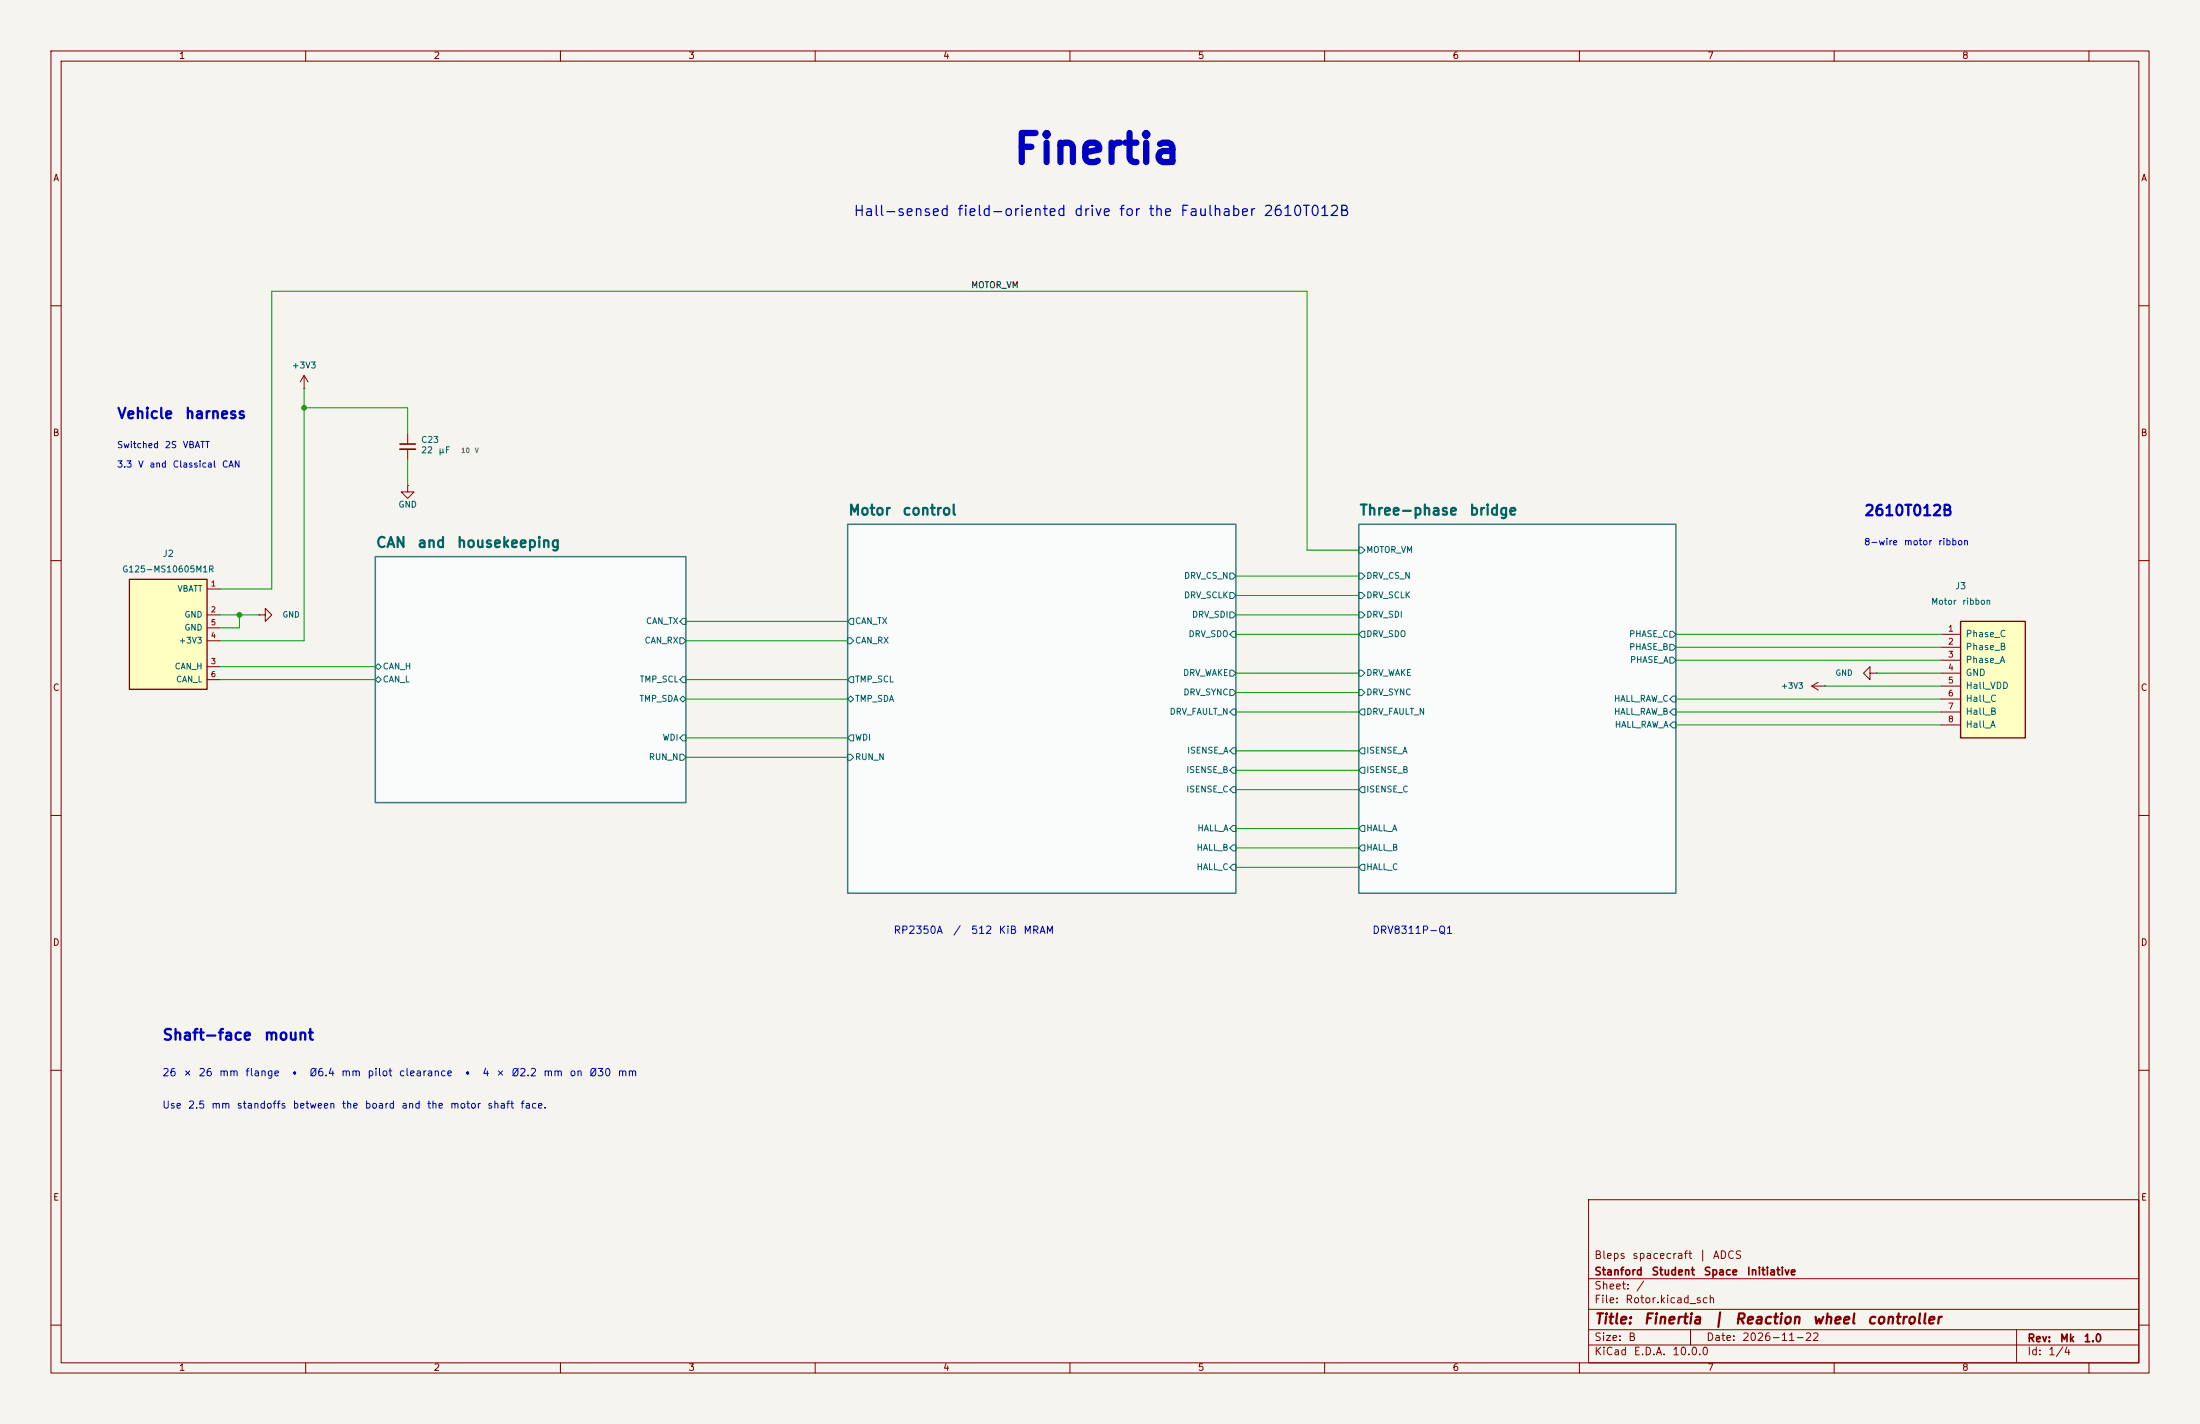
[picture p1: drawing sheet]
(kicad_sch
 (version 20260306)
 (generator "eeschema")
 (generator_version "10.0")
 (paper "B")
 (title_block
  (title "Finertia | Reaction wheel controller")
  (date "2026-11-22")
  (rev "Mk 1.0")
  (company "Stanford Student Space Initiative")
  (comment 1 "Bleps spacecraft | ADCS"))
 (lib_symbols
  (symbol "Device:C_Small"
   (pin_numbers (hide yes))
   (pin_names
    (offset 0.254) (hide yes)) (exclude_from_sim no) (in_bom yes) (on_board yes)
   (in_pos_files yes)
   (duplicate_pin_numbers_are_jumpers no)
   (property "Reference" "C" (at 0.254 1.778 0) (show_name no) (do_not_autoplace no) (effects (font (size 1.27 1.27)) (justify left)))
   (property "Value" "C_Small" (at 0.254 -2.032 0) (show_name no) (do_not_autoplace no) (effects (font (size 1.27 1.27)) (justify left)))
   (property "Footprint" "" (at 0 0 0) (show_name no) (do_not_autoplace no) (hide yes) (effects (font (size 1.27 1.27))))
   (property "Datasheet" "" (at 0 0 0) (show_name no) (do_not_autoplace no) (hide yes) (effects (font (size 1.27 1.27))))
   (property "Description" "Unpolarized capacitor, small symbol" (at 0 0 0) (show_name no) (do_not_autoplace no) (hide yes) (effects (font (size 1.27 1.27))))
   (symbol "C_Small_0_1"
    (polyline (pts (xy -1.524 0.508) (xy 1.524 0.508)) (stroke (width 0.3048) (type default)) (fill (type none)))
    (polyline (pts (xy -1.524 -0.508) (xy 1.524 -0.508)) (stroke (width 0.3302) (type default)) (fill (type none))))
   (symbol "C_Small_1_1"
    (pin passive line (at 0 2.54 270) (length 2.032) (name "" (effects (font (size 1.27 1.27)))) (number "1" (effects (font (size 1.27 1.27)))))
    (pin passive line (at 0 -2.54 90) (length 2.032) (name "" (effects (font (size 1.27 1.27)))) (number "2" (effects (font (size 1.27 1.27))))))
   (embedded_fonts no))
  (symbol "MotorParts:Motor_Ribbon_8"
   (pin_names
    (offset 0.9)) (exclude_from_sim no) (in_bom no) (on_board yes)
   (in_pos_files yes)
   (duplicate_pin_numbers_are_jumpers no)
   (property "Reference" "J" (at 0 7.62 0) (show_name no) (do_not_autoplace no) (effects (font (size 1.15 1.15))))
   (property "Value" "Motor_Ribbon_8" (at 0 3.81 0) (show_name no) (do_not_autoplace no) (effects (font (size 1.15 1.15))))
   (property "Footprint" "MotorParts:Faulhaber_2610_Ribbon_1x08_P1.00mm" (at 0 0 0) (show_name no) (do_not_autoplace no) (hide yes) (effects (font (size 1.15 1.15))))
   (property "Datasheet" "https://eshop.faulhaber.com/media/0a/d7/d4/1775629787/EN_2610_B_DFF.pdf" (at 0 0 0) (show_name no) (do_not_autoplace no) (hide yes) (effects (font (size 1.15 1.15))))
   (property "Description" "Tinned 2610T012B ribbon, cable conductor numbers, component side" (at 0 0 0) (show_name no) (do_not_autoplace no) (hide yes) (effects (font (size 1.15 1.15))))
   (symbol "Motor_Ribbon_8_1_1"
    (rectangle (start 0 2.54) (end 12.7 -20.32) (stroke (width 0.254) (type default)) (fill (type background)))
    (pin passive line (at -3.81 0 0) (length 3.81) (name "Phase_C" (effects (font (size 1.27 1.27)))) (number "1" (effects (font (size 1.15 1.15)))))
    (pin passive line (at -3.81 -2.54 0) (length 3.81) (name "Phase_B" (effects (font (size 1.27 1.27)))) (number "2" (effects (font (size 1.15 1.15)))))
    (pin passive line (at -3.81 -5.08 0) (length 3.81) (name "Phase_A" (effects (font (size 1.27 1.27)))) (number "3" (effects (font (size 1.15 1.15)))))
    (pin passive line (at -3.81 -7.62 0) (length 3.81) (name "GND" (effects (font (size 1.27 1.27)))) (number "4" (effects (font (size 1.15 1.15)))))
    (pin passive line (at -3.81 -10.16 0) (length 3.81) (name "Hall_VDD" (effects (font (size 1.27 1.27)))) (number "5" (effects (font (size 1.15 1.15)))))
    (pin passive line (at -3.81 -12.7 0) (length 3.81) (name "Hall_C" (effects (font (size 1.27 1.27)))) (number "6" (effects (font (size 1.15 1.15)))))
    (pin passive line (at -3.81 -15.24 0) (length 3.81) (name "Hall_B" (effects (font (size 1.27 1.27)))) (number "7" (effects (font (size 1.15 1.15)))))
    (pin passive line (at -3.81 -17.78 0) (length 3.81) (name "Hall_A" (effects (font (size 1.27 1.27)))) (number "8" (effects (font (size 1.15 1.15))))))
   (embedded_fonts no))
  (symbol "RotorGecko:G125-MS10605M1R"
   (pin_names
    (offset 0.8)) (exclude_from_sim no) (in_bom yes) (on_board yes)
   (in_pos_files yes)
   (duplicate_pin_numbers_are_jumpers no)
   (property "Reference" "J" (at 0 16.51 0) (show_name no) (do_not_autoplace no) (effects (font (size 1.15 1.15))))
   (property "Value" "G125-MS10605M1R" (at 0 14.605 0) (show_name no) (do_not_autoplace no) (effects (font (size 1.15 1.15))))
   (property "Footprint" "RotorGecko:G125-MS10605M1R" (at 0 0 0) (show_name no) (do_not_autoplace no) (hide yes) (effects (font (size 1.15 1.15))))
   (property "Datasheet" "https://www.harwin.com/products/G125-MS10605M1R" (at 0 0 0) (show_name no) (do_not_autoplace no) (hide yes) (effects (font (size 1.15 1.15))))
   (property "Description" "Harwin Gecko-SL M2 screw-lock six-contact vertical SMT plug for the spacecraft power and CAN harness" (at 0 0 0) (show_name no) (do_not_autoplace no) (hide yes) (effects (font (size 1.15 1.15))))
   (property "MPN" "G125-MS10605M1R" (at 0 0 0) (show_name no) (do_not_autoplace no) (hide yes) (effects (font (size 1.15 1.15))))
   (property "Manufacturer" "Harwin" (at 0 0 0) (show_name no) (do_not_autoplace no) (hide yes) (effects (font (size 1.15 1.15))))
   (symbol "G125-MS10605M1R_0_1"
    (rectangle (start -7.62 13.335) (end 7.62 -8.255) (stroke (width 0.254) (type default)) (fill (type background))))
   (symbol "G125-MS10605M1R_1_1"
    (pin power_out line (at 10.16 11.43 180) (length 2.54) (name "VBATT" (effects (font (size 1.15 1.15)))) (number "1" (effects (font (size 1.05 1.05)))))
    (pin power_out line (at 10.16 6.35 180) (length 2.54) (name "GND" (effects (font (size 1.15 1.15)))) (number "2" (effects (font (size 1.05 1.05)))))
    (pin bidirectional line (at 10.16 -3.81 180) (length 2.54) (name "CAN_H" (effects (font (size 1.15 1.15)))) (number "3" (effects (font (size 1.05 1.05)))))
    (pin power_out line (at 10.16 1.27 180) (length 2.54) (name "+3V3" (effects (font (size 1.15 1.15)))) (number "4" (effects (font (size 1.05 1.05)))))
    (pin passive line (at 10.16 3.81 180) (length 2.54) (name "GND" (effects (font (size 1.15 1.15)))) (number "5" (effects (font (size 1.05 1.05)))))
    (pin bidirectional line (at 10.16 -6.35 180) (length 2.54) (name "CAN_L" (effects (font (size 1.15 1.15)))) (number "6" (effects (font (size 1.05 1.05))))))
   (embedded_fonts no))
  (symbol "power:+3V3"
   (power global)
   (pin_numbers (hide yes))
   (pin_names
    (offset 0) (hide yes)) (exclude_from_sim no) (in_bom yes) (on_board yes)
   (in_pos_files yes)
   (duplicate_pin_numbers_are_jumpers no)
   (property "Reference" "#PWR" (at 0 -3.81 0) (show_name no) (do_not_autoplace no) (hide yes) (effects (font (size 1.27 1.27))))
   (property "Value" "+3V3" (at 0 3.556 0) (show_name no) (do_not_autoplace no) (effects (font (size 1.27 1.27))))
   (property "Footprint" "" (at 0 0 0) (show_name no) (do_not_autoplace no) (hide yes) (effects (font (size 1.27 1.27))))
   (property "Datasheet" "" (at 0 0 0) (show_name no) (do_not_autoplace no) (hide yes) (effects (font (size 1.27 1.27))))
   (property "Description" "Power symbol creates a global label with name \"+3V3\"" (at 0 0 0) (show_name no) (do_not_autoplace no) (hide yes) (effects (font (size 1.27 1.27))))
   (symbol "+3V3_0_1"
    (polyline (pts (xy -0.762 1.27) (xy 0 2.54)) (stroke (width 0) (type default)) (fill (type none)))
    (polyline (pts (xy 0 2.54) (xy 0.762 1.27)) (stroke (width 0) (type default)) (fill (type none)))
    (polyline (pts (xy 0 0) (xy 0 2.54)) (stroke (width 0) (type default)) (fill (type none))))
   (symbol "+3V3_1_1"
    (pin power_in line (at 0 0 90) (length 0) (name "" (effects (font (size 1.27 1.27)))) (number "1" (effects (font (size 1.27 1.27))))))
   (embedded_fonts no))
  (symbol "power:GND"
   (power global)
   (pin_numbers (hide yes))
   (pin_names
    (offset 0) (hide yes)) (exclude_from_sim no) (in_bom yes) (on_board yes)
   (in_pos_files yes)
   (duplicate_pin_numbers_are_jumpers no)
   (property "Reference" "#PWR" (at 0 -6.35 0) (show_name no) (do_not_autoplace no) (hide yes) (effects (font (size 1.27 1.27))))
   (property "Value" "GND" (at 0 -3.81 0) (show_name no) (do_not_autoplace no) (effects (font (size 1.27 1.27))))
   (property "Footprint" "" (at 0 0 0) (show_name no) (do_not_autoplace no) (hide yes) (effects (font (size 1.27 1.27))))
   (property "Datasheet" "" (at 0 0 0) (show_name no) (do_not_autoplace no) (hide yes) (effects (font (size 1.27 1.27))))
   (property "Description" "Power symbol creates a global label with name \"GND\" , ground" (at 0 0 0) (show_name no) (do_not_autoplace no) (hide yes) (effects (font (size 1.27 1.27))))
   (symbol "GND_0_1"
    (polyline (pts (xy 0 0) (xy 0 -1.27) (xy 1.27 -1.27) (xy 0 -2.54) (xy -1.27 -1.27) (xy 0 -1.27)) (stroke (width 0) (type default)) (fill (type none))))
   (symbol "GND_1_1"
    (pin power_in line (at 0 0 270) (length 0) (name "" (effects (font (size 1.27 1.27)))) (number "1" (effects (font (size 1.27 1.27))))))
   (embedded_fonts no)))
 (text "Use 2.5 mm standoffs between the board and the motor shaft face."
  (exclude_from_sim no)
  (at 31.75 217.17 0)
  (effects (font (size 1.4 1.4)) (justify left)))
 (text "Finertia"
  (exclude_from_sim no)
  (at 215.9 29.21 0)
  (effects (font (size 5.7 5.7)
    (bold yes))))
 (text "Hall-sensed field-oriented drive for the Faulhaber 2610T012B"
  (exclude_from_sim no)
  (at 215.9 41.91 0)
  (effects (font (size 2 2))))
 (text "3.3 V and Classical CAN"
  (exclude_from_sim no)
  (at 22.86 91.44 0)
  (effects (font (size 1.25 1.25)) (justify left)))
 (text "Switched 2S VBATT"
  (exclude_from_sim no)
  (at 22.86 87.63 0)
  (effects (font (size 1.25 1.25)) (justify left)))
 (text "DRV8311P-Q1"
  (exclude_from_sim no)
  (at 269.24 182.88 0)
  (effects (font (size 1.45 1.45)) (justify left)))
 (text "Vehicle harness"
  (exclude_from_sim no)
  (at 22.86 81.28 0)
  (effects (font (size 2.05 2.05)
    (bold yes)) (justify left)))
 (text "Shaft-face mount"
  (exclude_from_sim no)
  (at 31.75 203.2 0)
  (effects (font (size 2.1 2.1)
    (bold yes)) (justify left)))
 (text "RP2350A  /  512 KiB MRAM"
  (exclude_from_sim no)
  (at 175.26 182.88 0)
  (effects (font (size 1.45 1.45)) (justify left)))
 (text "8-wire motor ribbon"
  (exclude_from_sim no)
  (at 365.76 106.68 0)
  (effects (font (size 1.28 1.28)) (justify left)))
 (text "2610T012B"
  (exclude_from_sim no)
  (at 365.76 100.33 0)
  (effects (font (size 2.05 2.05)
    (bold yes)) (justify left)))
 (text "26 × 26 mm flange  •  Ø6.4 mm pilot clearance  •  4 × Ø2.2 mm on Ø30 mm"
  (exclude_from_sim no)
  (at 31.75 210.82 0)
  (effects (font (size 1.45 1.45)) (justify left)))
 (junction
  (at 59.69 80.01)
  (diameter 0)
  (color 0 0 0 0))
 (junction
  (at 46.99 120.65)
  (diameter 0)
  (color 0 0 0 0))
 (wire
  (pts (xy 242.57 139.7) (xy 266.7 139.7))
  (stroke (width 0) (type default)))
 (wire
  (pts (xy 256.54 107.95) (xy 266.7 107.95))
  (stroke (width 0) (type default)))
 (wire
  (pts (xy 53.34 57.15) (xy 256.54 57.15))
  (stroke (width 0) (type default)))
 (wire
  (pts (xy 242.57 162.56) (xy 266.7 162.56))
  (stroke (width 0) (type default)))
 (wire
  (pts (xy 134.62 137.16) (xy 166.37 137.16))
  (stroke (width 0) (type default)))
 (wire
  (pts (xy 242.57 120.65) (xy 266.7 120.65))
  (stroke (width 0) (type default)))
 (wire
  (pts (xy 328.93 129.54) (xy 381 129.54))
  (stroke (width 0) (type default)))
 (wire
  (pts (xy 242.57 135.89) (xy 266.7 135.89))
  (stroke (width 0) (type default)))
 (wire
  (pts (xy 134.62 121.92) (xy 166.37 121.92))
  (stroke (width 0) (type default)))
 (wire
  (pts (xy 242.57 132.08) (xy 266.7 132.08))
  (stroke (width 0) (type default)))
 (wire
  (pts (xy 328.93 127) (xy 381 127))
  (stroke (width 0) (type default)))
 (wire
  (pts (xy 80.01 90.17) (xy 80.01 95.25))
  (stroke (width 0) (type default)))
 (wire
  (pts (xy 43.18 133.35) (xy 73.66 133.35))
  (stroke (width 0) (type default)))
 (wire
  (pts (xy 242.57 154.94) (xy 266.7 154.94))
  (stroke (width 0) (type default)))
 (wire
  (pts (xy 328.93 139.7) (xy 381 139.7))
  (stroke (width 0) (type default)))
 (wire
  (pts (xy 46.99 120.65) (xy 50.8 120.65))
  (stroke (width 0) (type default)))
 (wire
  (pts (xy 242.57 166.37) (xy 266.7 166.37))
  (stroke (width 0) (type default)))
 (wire
  (pts (xy 59.69 125.73) (xy 59.69 80.01))
  (stroke (width 0) (type default)))
 (wire
  (pts (xy 134.62 148.59) (xy 166.37 148.59))
  (stroke (width 0) (type default)))
 (wire
  (pts (xy 134.62 133.35) (xy 166.37 133.35))
  (stroke (width 0) (type default)))
 (wire
  (pts (xy 59.69 80.01) (xy 80.01 80.01))
  (stroke (width 0) (type default)))
 (wire
  (pts (xy 242.57 151.13) (xy 266.7 151.13))
  (stroke (width 0) (type default)))
 (wire
  (pts (xy 134.62 144.78) (xy 166.37 144.78))
  (stroke (width 0) (type default)))
 (wire
  (pts (xy 242.57 113.03) (xy 266.7 113.03))
  (stroke (width 0) (type default)))
 (wire
  (pts (xy 242.57 124.46) (xy 266.7 124.46))
  (stroke (width 0) (type default)))
 (wire
  (pts (xy 328.93 142.24) (xy 381 142.24))
  (stroke (width 0) (type default)))
 (wire
  (pts (xy 242.57 170.18) (xy 266.7 170.18))
  (stroke (width 0) (type default)))
 (wire
  (pts (xy 134.62 125.73) (xy 166.37 125.73))
  (stroke (width 0) (type default)))
 (wire
  (pts (xy 46.99 123.19) (xy 46.99 120.65))
  (stroke (width 0) (type default)))
 (wire
  (pts (xy 256.54 57.15) (xy 256.54 107.95))
  (stroke (width 0) (type default)))
 (wire
  (pts (xy 59.69 80.01) (xy 59.69 76.2))
  (stroke (width 0) (type default)))
 (wire
  (pts (xy 43.18 120.65) (xy 46.99 120.65))
  (stroke (width 0) (type default)))
 (wire
  (pts (xy 43.18 123.19) (xy 46.99 123.19))
  (stroke (width 0) (type default)))
 (wire
  (pts (xy 242.57 116.84) (xy 266.7 116.84))
  (stroke (width 0) (type default)))
 (wire
  (pts (xy 80.01 80.01) (xy 80.01 85.09))
  (stroke (width 0) (type default)))
 (wire
  (pts (xy 43.18 125.73) (xy 59.69 125.73))
  (stroke (width 0) (type default)))
 (wire
  (pts (xy 53.34 115.57) (xy 53.34 57.15))
  (stroke (width 0) (type default)))
 (wire
  (pts (xy 43.18 130.81) (xy 73.66 130.81))
  (stroke (width 0) (type default)))
 (wire
  (pts (xy 328.93 124.46) (xy 381 124.46))
  (stroke (width 0) (type default)))
 (wire
  (pts (xy 242.57 147.32) (xy 266.7 147.32))
  (stroke (width 0) (type default)))
 (wire
  (pts (xy 381 132.08) (xy 368.3 132.08))
  (stroke (width 0) (type default)))
 (wire
  (pts (xy 43.18 115.57) (xy 53.34 115.57))
  (stroke (width 0) (type default)))
 (wire
  (pts (xy 328.93 137.16) (xy 381 137.16))
  (stroke (width 0) (type default)))
 (wire
  (pts (xy 381 134.62) (xy 358.14 134.62))
  (stroke (width 0) (type default)))
 (label "MOTOR_VM"
  (at 190.5 57.15 0)
  (effects (font (size 1.2 1.2)) (justify left bottom)))
 (symbol
  (lib_id "power:+3V3")
  (at 358.14 134.62 90)
  (unit 1)
  (body_style 1)
  (exclude_from_sim no)
  (in_bom yes)
  (on_board yes)
  (in_pos_files yes)
  (dnp no)
  (property "Reference" "#PWR05" (at 358.14 134.62 90) (hide yes) (show_name no) (do_not_autoplace no) (effects (font (size 1 1))))
  (property "Value" "+3V3" (at 351.79 134.62 90) (show_name no) (do_not_autoplace no) (effects (font (size 1.1 1.1))))
  (property "Footprint" "" (at 358.14 134.62 0) (show_name no) (do_not_autoplace no) (effects (font (size 1.27 1.27))))
  (property "Datasheet" "" (at 358.14 134.62 0) (show_name no) (do_not_autoplace no) (effects (font (size 1.27 1.27))))
  (property "Description" "" (at 358.14 134.62 0) (show_name no) (do_not_autoplace no) (effects (font (size 1.27 1.27))))
  (pin "1"))
 (symbol
  (lib_id "Device:C_Small")
  (at 80.01 87.63 0)
  (unit 1)
  (body_style 1)
  (exclude_from_sim no)
  (in_bom yes)
  (on_board yes)
  (in_pos_files yes)
  (dnp no)
  (property "Reference" "C23" (at 82.55 86.36 0) (show_name no) (do_not_autoplace no) (effects (font (size 1.2 1.2)) (justify left)))
  (property "Value" "22 µF" (at 82.55 88.392 0) (show_name no) (do_not_autoplace no) (effects (font (size 1.2 1.2)) (justify left)))
  (property "Footprint" "RotorPackages:Murata_GRM21_2012_Reflow" (at 80.01 87.63 0) (hide yes) (show_name no) (do_not_autoplace no) (effects (font (size 1.15 1.15))))
  (property "Datasheet" "https://pim.murata.com/en-us/pim/details/?partNum=GRM21BR61A226ME44L" (at 80.01 87.63 0) (hide yes) (show_name no) (do_not_autoplace no) (effects (font (size 1.15 1.15))))
  (property "Description" "Unpolarized capacitor, small symbol" (at 80.01 87.63 0) (hide yes) (show_name no) (do_not_autoplace no) (effects (font (size 1.15 1.15))))
  (property "Voltage" "10 V" (at 90.4875 88.392 0) (show_name no) (do_not_autoplace no) (effects (font (size 0.9 0.9) (color 112 89 120 1)) (justify left)))
  (property "MPN" "GRM21BR61A226ME44L" (at 80.01 87.63 0) (hide yes) (show_name no) (do_not_autoplace no) (effects (font (size 1.15 1.15))))
  (property "Manufacturer" "Murata" (at 80.01 87.63 0) (hide yes) (show_name no) (do_not_autoplace no) (effects (font (size 1.15 1.15))))
  (pin "1")
  (pin "2"))
 (symbol
  (lib_id "RotorGecko:G125-MS10605M1R")
  (at 33.02 127 0)
  (unit 1)
  (body_style 1)
  (exclude_from_sim no)
  (in_bom yes)
  (on_board yes)
  (in_pos_files yes)
  (dnp no)
  (property "Reference" "J2" (at 33.02 108.712 0) (show_name no) (do_not_autoplace no) (effects (font (size 1.25 1.25))))
  (property "Value" "G125-MS10605M1R" (at 33.02 111.76 0) (show_name no) (do_not_autoplace no) (effects (font (size 1.2 1.2))))
  (property "Footprint" "RotorGecko:G125-MS10605M1R" (at 33.02 127 0) (hide yes) (show_name no) (do_not_autoplace no) (effects (font (size 1 1))))
  (property "Datasheet" "https://www.harwin.com/products/G125-MS10605M1R" (at 33.02 127 0) (hide yes) (show_name no) (do_not_autoplace no) (effects (font (size 1 1))))
  (property "Description" "" (at 33.02 127 0) (show_name no) (do_not_autoplace no) (effects (font (size 1.27 1.27))))
  (property "Manufacturer" "Harwin" (at 33.02 127 0) (hide yes) (show_name no) (do_not_autoplace no) (effects (font (size 1 1))))
  (property "MPN" "G125-MS10605M1R" (at 33.02 127 0) (hide yes) (show_name no) (do_not_autoplace no) (effects (font (size 1 1))))
  (pin "1")
  (pin "2")
  (pin "4")
  (pin "3")
  (pin "6")
  (pin "5"))
 (symbol
  (lib_id "power:GND")
  (at 368.3 132.08 270)
  (unit 1)
  (body_style 1)
  (exclude_from_sim no)
  (in_bom yes)
  (on_board yes)
  (in_pos_files yes)
  (dnp no)
  (property "Reference" "#PWR04" (at 368.3 132.08 270) (hide yes) (show_name no) (do_not_autoplace no) (effects (font (size 1 1))))
  (property "Value" "GND" (at 361.95 132.08 270) (show_name no) (do_not_autoplace no) (effects (font (size 1.1 1.1))))
  (property "Footprint" "" (at 368.3 132.08 0) (show_name no) (do_not_autoplace no) (effects (font (size 1.27 1.27))))
  (property "Datasheet" "" (at 368.3 132.08 0) (show_name no) (do_not_autoplace no) (effects (font (size 1.27 1.27))))
  (property "Description" "" (at 368.3 132.08 0) (show_name no) (do_not_autoplace no) (effects (font (size 1.27 1.27))))
  (pin "1"))
 (symbol
  (lib_id "power:GND")
  (at 80.01 95.25 0)
  (unit 1)
  (body_style 1)
  (exclude_from_sim no)
  (in_bom yes)
  (on_board yes)
  (in_pos_files yes)
  (dnp no)
  (property "Reference" "#PWR06" (at 80.01 95.25 0) (hide yes) (show_name no) (do_not_autoplace no) (effects (font (size 1.15 1.15))))
  (property "Value" "GND" (at 80.01 99.06 0) (show_name no) (do_not_autoplace no) (effects (font (size 1.18 1.18))))
  (property "Footprint" "" (at 80.01 95.25 0) (hide yes) (show_name no) (do_not_autoplace no) (effects (font (size 1.15 1.15))))
  (property "Datasheet" "" (at 80.01 95.25 0) (hide yes) (show_name no) (do_not_autoplace no) (effects (font (size 1.15 1.15))))
  (property "Description" "Power symbol creates a global label with name \"GND\" , ground" (at 80.01 95.25 0) (hide yes) (show_name no) (do_not_autoplace no) (effects (font (size 1.15 1.15))))
  (pin "1"))
 (symbol
  (lib_id "power:GND")
  (at 50.8 120.65 90)
  (unit 1)
  (body_style 1)
  (exclude_from_sim no)
  (in_bom yes)
  (on_board yes)
  (in_pos_files yes)
  (dnp no)
  (property "Reference" "#PWR03" (at 50.8 120.65 90) (hide yes) (show_name no) (do_not_autoplace no) (effects (font (size 1 1))))
  (property "Value" "GND" (at 57.15 120.65 90) (show_name no) (do_not_autoplace no) (effects (font (size 1.1 1.1))))
  (property "Footprint" "" (at 50.8 120.65 0) (show_name no) (do_not_autoplace no) (effects (font (size 1.27 1.27))))
  (property "Datasheet" "" (at 50.8 120.65 0) (show_name no) (do_not_autoplace no) (effects (font (size 1.27 1.27))))
  (property "Description" "" (at 50.8 120.65 0) (show_name no) (do_not_autoplace no) (effects (font (size 1.27 1.27))))
  (pin "1"))
 (symbol
  (lib_id "MotorParts:Motor_Ribbon_8")
  (at 384.81 124.46 0)
  (unit 1)
  (body_style 1)
  (exclude_from_sim no)
  (in_bom no)
  (on_board yes)
  (in_pos_files yes)
  (dnp no)
  (property "Reference" "J3" (at 384.81 115.062 0) (show_name no) (do_not_autoplace no) (effects (font (size 1.25 1.25))))
  (property "Value" "Motor ribbon" (at 384.81 118.11 0) (show_name no) (do_not_autoplace no) (effects (font (size 1.2 1.2))))
  (property "Footprint" "MotorParts:Faulhaber_2610_Ribbon_1x08_P1.00mm" (at 384.81 124.46 0) (hide yes) (show_name no) (do_not_autoplace no) (effects (font (size 1 1))))
  (property "Datasheet" "" (at 384.81 124.46 0) (show_name no) (do_not_autoplace no) (effects (font (size 1.27 1.27))))
  (property "Description" "" (at 384.81 124.46 0) (show_name no) (do_not_autoplace no) (effects (font (size 1.27 1.27))))
  (pin "1")
  (pin "2")
  (pin "3")
  (pin "4")
  (pin "5")
  (pin "6")
  (pin "7")
  (pin "8"))
 (symbol
  (lib_id "power:+3V3")
  (at 59.69 76.2 0)
  (unit 1)
  (body_style 1)
  (exclude_from_sim no)
  (in_bom yes)
  (on_board yes)
  (in_pos_files yes)
  (dnp no)
  (property "Reference" "#PWR01" (at 59.69 68.707 0) (hide yes) (show_name no) (do_not_autoplace no) (effects (font (size 1.25 1.25))))
  (property "Value" "+3V3" (at 59.69 71.755 0) (show_name no) (do_not_autoplace no) (effects (font (size 1.2 1.2))))
  (property "Footprint" "" (at 59.69 76.2 0) (hide yes) (show_name no) (do_not_autoplace no) (effects (font (size 1 1))))
  (property "Datasheet" "" (at 59.69 76.2 0) (show_name no) (do_not_autoplace no) (effects (font (size 1.27 1.27))))
  (property "Description" "" (at 59.69 76.2 0) (show_name no) (do_not_autoplace no) (effects (font (size 1.27 1.27))))
  (pin "1"))
 (sheet
  (at 73.66 109.22)
  (size 60.96 48.26)
  (exclude_from_sim no)
  (in_bom yes)
  (on_board yes)
  (dnp no)
  (stroke (width 0.3) (type solid) (color 62 125 128 1))
  (fill (color 237 247 244 0.35))
  (property "Sheetname" "CAN and housekeeping" (at 73.66 107.95 0) (show_name no) (do_not_autoplace no) (effects (font (size 2 2)
    (bold yes)) (justify left bottom)))
  (property "Sheetfile" "Bus.kicad_sch" (at 73.66 158.75 0) (hide yes) (show_name no) (do_not_autoplace no) (effects (font (size 1 1))))
  (pin "CAN_H" bidirectional (at 73.66 130.81 180) (effects (font (size 1.18 1.18)) (justify left)))
  (pin "CAN_L" bidirectional (at 73.66 133.35 180) (effects (font (size 1.18 1.18)) (justify left)))
  (pin "CAN_TX" input (at 134.62 121.92 0) (effects (font (size 1.18 1.18)) (justify right)))
  (pin "CAN_RX" output (at 134.62 125.73 0) (effects (font (size 1.18 1.18)) (justify right)))
  (pin "TMP_SCL" input (at 134.62 133.35 0) (effects (font (size 1.18 1.18)) (justify right)))
  (pin "TMP_SDA" bidirectional (at 134.62 137.16 0) (effects (font (size 1.18 1.18)) (justify right)))
  (pin "WDI" input (at 134.62 144.78 0) (effects (font (size 1.18 1.18)) (justify right)))
  (pin "RUN_N" output (at 134.62 148.59 0) (effects (font (size 1.18 1.18)) (justify right))))
 (sheet
  (at 266.7 102.87)
  (size 62.23 72.39)
  (exclude_from_sim no)
  (in_bom yes)
  (on_board yes)
  (dnp no)
  (stroke (width 0.3) (type solid) (color 62 125 128 1))
  (fill (color 237 247 244 0.35))
  (property "Sheetname" "Three-phase bridge" (at 266.7 101.6 0) (show_name no) (do_not_autoplace no) (effects (font (size 2 2)
    (bold yes)) (justify left bottom)))
  (property "Sheetfile" "Motor.kicad_sch" (at 266.7 176.53 0) (hide yes) (show_name no) (do_not_autoplace no) (effects (font (size 1 1))))
  (pin "DRV_CS_N" input (at 266.7 113.03 180) (effects (font (size 1.18 1.18)) (justify left)))
  (pin "DRV_SCLK" input (at 266.7 116.84 180) (effects (font (size 1.18 1.18)) (justify left)))
  (pin "DRV_SDI" input (at 266.7 120.65 180) (effects (font (size 1.18 1.18)) (justify left)))
  (pin "DRV_SDO" output (at 266.7 124.46 180) (effects (font (size 1.18 1.18)) (justify left)))
  (pin "DRV_WAKE" input (at 266.7 132.08 180) (effects (font (size 1.18 1.18)) (justify left)))
  (pin "DRV_SYNC" input (at 266.7 135.89 180) (effects (font (size 1.18 1.18)) (justify left)))
  (pin "DRV_FAULT_N" output (at 266.7 139.7 180) (effects (font (size 1.18 1.18)) (justify left)))
  (pin "ISENSE_A" output (at 266.7 147.32 180) (effects (font (size 1.18 1.18)) (justify left)))
  (pin "ISENSE_B" output (at 266.7 151.13 180) (effects (font (size 1.18 1.18)) (justify left)))
  (pin "ISENSE_C" output (at 266.7 154.94 180) (effects (font (size 1.18 1.18)) (justify left)))
  (pin "HALL_A" output (at 266.7 162.56 180) (effects (font (size 1.18 1.18)) (justify left)))
  (pin "HALL_B" output (at 266.7 166.37 180) (effects (font (size 1.18 1.18)) (justify left)))
  (pin "HALL_C" output (at 266.7 170.18 180) (effects (font (size 1.18 1.18)) (justify left)))
  (pin "MOTOR_VM" input (at 266.7 107.95 180) (effects (font (size 1.18 1.18)) (justify left)))
  (pin "PHASE_C" output (at 328.93 124.46 0) (effects (font (size 1.18 1.18)) (justify right)))
  (pin "PHASE_B" output (at 328.93 127 0) (effects (font (size 1.18 1.18)) (justify right)))
  (pin "PHASE_A" output (at 328.93 129.54 0) (effects (font (size 1.18 1.18)) (justify right)))
  (pin "HALL_RAW_C" input (at 328.93 137.16 0) (effects (font (size 1.18 1.18)) (justify right)))
  (pin "HALL_RAW_B" input (at 328.93 139.7 0) (effects (font (size 1.18 1.18)) (justify right)))
  (pin "HALL_RAW_A" input (at 328.93 142.24 0) (effects (font (size 1.18 1.18)) (justify right))))
 (sheet
  (at 166.37 102.87)
  (size 76.2 72.39)
  (exclude_from_sim no)
  (in_bom yes)
  (on_board yes)
  (dnp no)
  (stroke (width 0.3) (type solid) (color 62 125 128 1))
  (fill (color 237 247 244 0.35))
  (property "Sheetname" "Motor control" (at 166.37 101.6 0) (show_name no) (do_not_autoplace no) (effects (font (size 2 2)
    (bold yes)) (justify left bottom)))
  (property "Sheetfile" "MCU.kicad_sch" (at 166.37 176.53 0) (hide yes) (show_name no) (do_not_autoplace no) (effects (font (size 1 1))))
  (pin "CAN_TX" output (at 166.37 121.92 180) (effects (font (size 1.18 1.18)) (justify left)))
  (pin "CAN_RX" input (at 166.37 125.73 180) (effects (font (size 1.18 1.18)) (justify left)))
  (pin "TMP_SCL" output (at 166.37 133.35 180) (effects (font (size 1.18 1.18)) (justify left)))
  (pin "TMP_SDA" bidirectional (at 166.37 137.16 180) (effects (font (size 1.18 1.18)) (justify left)))
  (pin "WDI" output (at 166.37 144.78 180) (effects (font (size 1.18 1.18)) (justify left)))
  (pin "RUN_N" input (at 166.37 148.59 180) (effects (font (size 1.18 1.18)) (justify left)))
  (pin "DRV_CS_N" output (at 242.57 113.03 0) (effects (font (size 1.18 1.18)) (justify right)))
  (pin "DRV_SCLK" output (at 242.57 116.84 0) (effects (font (size 1.18 1.18)) (justify right)))
  (pin "DRV_SDI" output (at 242.57 120.65 0) (effects (font (size 1.18 1.18)) (justify right)))
  (pin "DRV_SDO" input (at 242.57 124.46 0) (effects (font (size 1.18 1.18)) (justify right)))
  (pin "DRV_WAKE" output (at 242.57 132.08 0) (effects (font (size 1.18 1.18)) (justify right)))
  (pin "DRV_SYNC" output (at 242.57 135.89 0) (effects (font (size 1.18 1.18)) (justify right)))
  (pin "DRV_FAULT_N" input (at 242.57 139.7 0) (effects (font (size 1.18 1.18)) (justify right)))
  (pin "ISENSE_A" input (at 242.57 147.32 0) (effects (font (size 1.18 1.18)) (justify right)))
  (pin "ISENSE_B" input (at 242.57 151.13 0) (effects (font (size 1.18 1.18)) (justify right)))
  (pin "ISENSE_C" input (at 242.57 154.94 0) (effects (font (size 1.18 1.18)) (justify right)))
  (pin "HALL_A" input (at 242.57 162.56 0) (effects (font (size 1.18 1.18)) (justify right)))
  (pin "HALL_B" input (at 242.57 166.37 0) (effects (font (size 1.18 1.18)) (justify right)))
  (pin "HALL_C" input (at 242.57 170.18 0) (effects (font (size 1.18 1.18)) (justify right))))
 (sheet_instances
  (path ""
   (page "1")))
 (embedded_fonts no))
